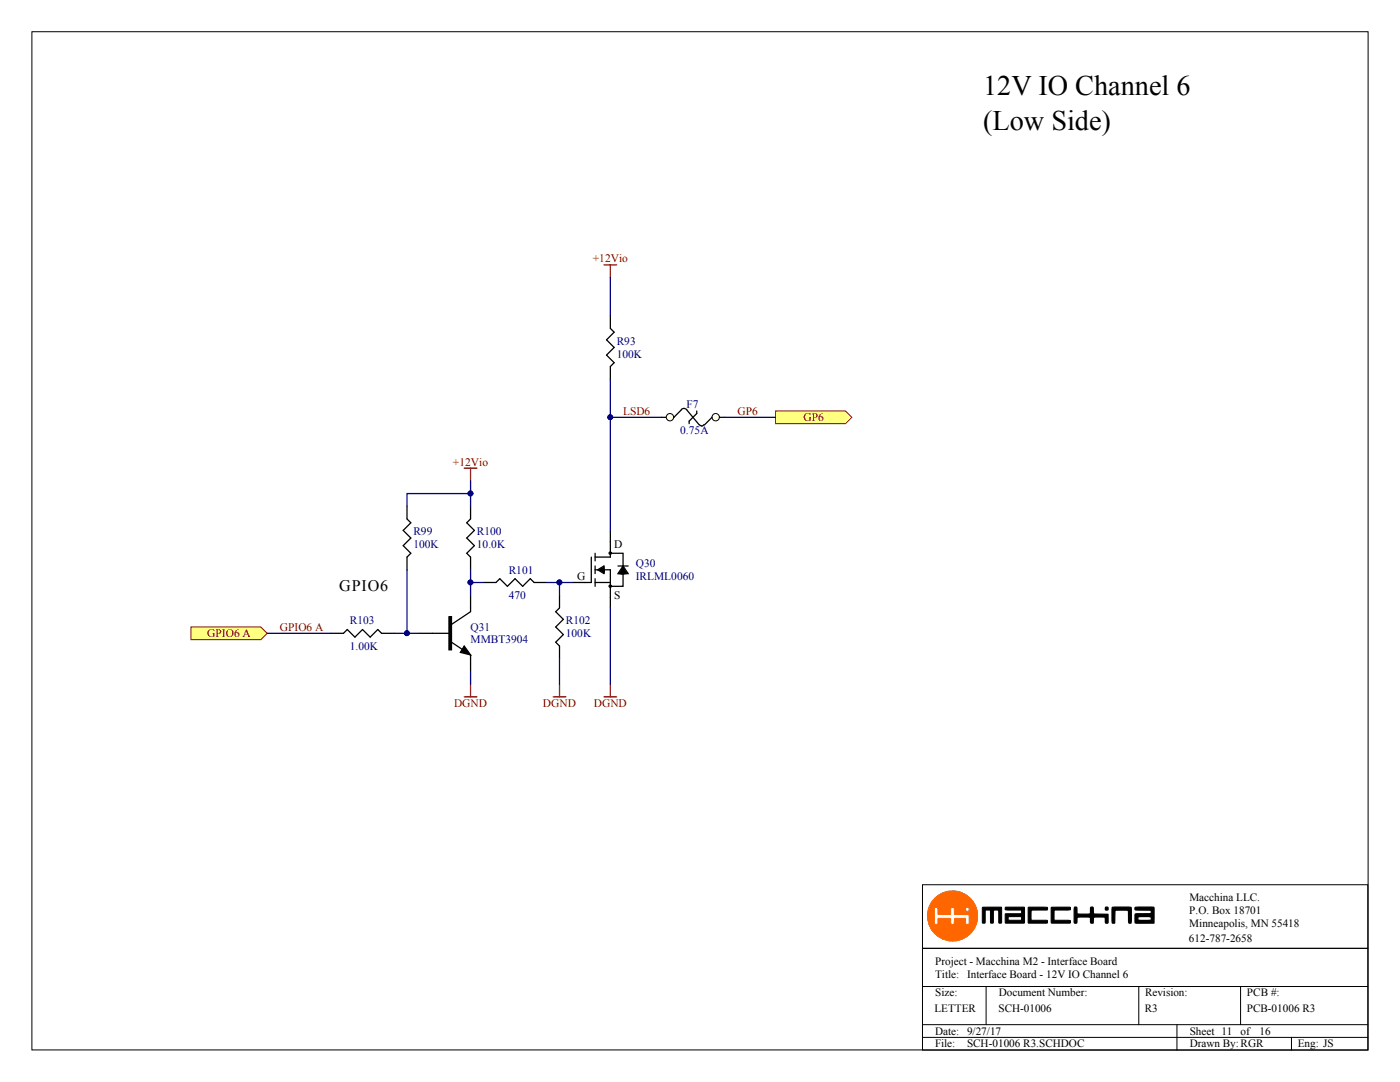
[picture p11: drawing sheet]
<svg xmlns="http://www.w3.org/2000/svg" width="279mm" height="216mm" viewBox="0 0 279 216" stroke-linecap="round" stroke-linejoin="round" font-family="sans-serif">
<path d="M6.4 6.3h266.6v203.2h-266.6zM184.1 176.5h88.9v12.7h-88.9zM184.1 189.2h88.9v20.3h-88.9zM184.1 196.8h88.9M196.8 196.8v7.7M227.3 196.8v7.7M247.6 196.8v7.7M184.1 204.5h88.9M184.1 207h88.9M234.9 204.5v5M257.7 207v2.5" fill="none" stroke="#000" stroke-width=".2"/>
<path d="M185.1 182.8a5 5 0 0 1 10 0 5 5 0 0 1-10 0zM186.5 181.2v2.9l.1 .3 .6-.1v-1l.7-.1 1.8 .1 .1 1.1 .4 .1 .2-.2 .1-1 2.1-.1 .1 1.2h.7v-1.8l-.1-.1h-2.8v-1.3a.4 .4 0 0 0-.5-.1 .4 .4 0 0 0-.3 .4v1h-2.4l-.1-1.3zM192.7 181.5a.4 .4 0 0 0 .8 0 .4 .4 0 0 0-.8 0z" fill="#f60" stroke="#f60" stroke-width=".2"/>
<g fill="#000" stroke="#000" stroke-width=".2">
<path d="M196.1 181h3.7l.1 3.2-.6-.1v-2.4l-.2-.1-.8 .1-.1 2.3a.29 .29 0 0 1-.3 .2 .29 .29 0 0 1-.2-.3v-2.2l-.2-.1h-.8l-.1 .1v2.4l-.5 .1zM205.2 181.1h3.8v.5h-3.1l-.1 .9 .1 1.1h3l.1 .6h-3.7zM209.8 181l3.8 .1v.4l-.2 .1h-2.9l-.1 .1v1.8l.1 .1 3.1 .1v.5h-3.8z"/>
<path d="M200.7 181l3.7 .1v3.1h-3.7v-1.8l3.1-.1 .1-.3-.1-.4-3.1-.1zM201.3 182.9l-.1 .5 .2 .2h2.4l.1-.1-.1-.6z"/>
</g>
<g fill="#000" stroke="#000" stroke-width=".25">
<path d="M214.4 181.1h.5l.1 1.2 1.8 .1h.7l.2-1.3 .4-.1 .2 1.4h2.8v1.7l-.5 .1v-1.1l-.2-.1h-1.8l-.4 .1v1.1h-.5l-.1-1.1-.2-.1a4.8 4.8 0 0 0-2.4 .1l-.1 1-.5 .1zM222 181.1h3.7l.1 .8-.1 2.3h-.4v-.1l-.1-2.4-2-.1-.7 .1v2.5h-.4a2.05 2.05 0 0 1-.2-1.6z"/>
<path d="M226.6 181.1l1.8-.1a2.99 2.99 0 0 1 1.9 .1v3.1h-3.7l-.1-.7a1.19 1.19 0 0 1 .2-1.1l2.9-.1 .2-.5-.2-.2h-3zM227.2 183l-.1 .4 .1 .2a5.3 5.3 0 0 0 2.5-.1l.1-.4-.3-.2z"/>
<circle cx="220.8" cy="181.3" r=".32"/>
</g>
<path d="M121.8 63v2.5l.8 .8-1.6 1.5 1.6 1.5-1.6 1.6 1.6 1.5-.8 .7v2.6M81.2 101v2.6l.8 .7-1.5 1.5 1.5 1.6-1.5 1.5 1.5 1.5-.8 .8v2.5M93.9 101v2.6l-.8 .7 1.6 1.5-1.6 1.6 1.6 1.5-1.6 1.5 .8 .8v2.5M96.4 116.2h2.6l.7-.7 1.6 1.5 1.5-1.5 1.5 1.5 1.5-1.5 .8 .7h2.5M111.7 118.8v2.5l-.8 .8 1.5 1.5-1.5 1.5 1.5 1.5-1.5 1.5 .8 .8v2.5M66 126.4h2.5l.8-.8 1.5 1.5 1.6-1.5 1.5 1.5 1.5-1.5 .8 .8h2.5" fill="none" stroke="#000" stroke-width=".25"/>
<g fill="#ffff80" stroke="#800000" stroke-width=".2">
<path d="M38.1 125.1h14l1.2 1.3-1.2 1.2h-14z" fill-rule="evenodd"/>
<path d="M154.8 82h13.9l1.3 1.3-1.3 1.2h-13.9z" fill-rule="evenodd"/>
</g>
<path d="M120.5 52.9h2.6M121.8 52.9v2.5M92.6 93.4h2.6M93.9 93.4v2.5M92.6 139h2.6M93.9 136.5v2.5M110.4 139h2.5M111.7 136.5v2.5M120.5 139h2.6M121.8 136.5v2.5" fill="none" stroke="#800000" stroke-width=".25"/>
<g fill="none" stroke="#000" stroke-width=".25">
<path d="M132 83.3h2.5M93.9 118.8v3.3l-3.8 2.5M118 111.2v5h-3.8M118.8 116.2h3M118.8 110.4v1.5M118.8 112.9v1.6M118.8 115.5v1.5M118.8 113.7h.5M119.3 113.7l1.2-.8v1.6zM120.5 113.2l-1 .5 1 .5v-.8l-.7 .3 .7 .3v-.3h-.5M120.5 113.7h1.3v7.6M121.8 110.4h2.5v2.5"/>
<path d="M121.8 106.1v5.1h-3M123.3 112.9h2.1M124.3 114.5v2.5h-2.5M124.3 112.9l1.1 1.6h-2.1zM124.3 114v.5h-.2l.2-.8 .3 .8h-.8l.5-1.1 .6 1.1h-1.3l.7-1.3 .8 1.3M83.8 126.4h6.3M89.6 123.1h.5v6.6h-.5zM90.1 128.1l3.8 2.6v3.3"/>
<circle cx="121.8" cy="117" r=".23"/>
<circle cx="121.8" cy="110.4" r=".23"/>
</g>
<g fill="none" stroke="#000080" stroke-width=".25">
<path d="M121.8 75.7v30.4M93.9 98.5h-12.7v2.5M93.9 95.9v5.1M121.8 83.3h10.2M81.2 113.7v12.7M93.9 116.2h2.5M93.9 113.7v5.1M109.1 116.2h5.1M111.7 116.2v2.6M53.3 126.4h12.7M78.7 126.4h5.1M93.9 134v2.5"/>
<path d="M111.7 131.4v5.1M121.8 121.3v15.2"/>
</g>
<g fill="#000080" stroke="#000080" stroke-width=".2">
<circle cx="121.8" cy="83.2" r=".48"/>
<circle cx="111.6" cy="116.2" r=".48"/>
<circle cx="93.9" cy="116.2" r=".48"/>
<circle cx="93.9" cy="98.5" r=".48"/>
<circle cx="81.2" cy="126.3" r=".48"/>
</g>
<path d="M89.6 123.1h.5v6.6h-.5z" fill-rule="evenodd" fill="#000"/>
<path d="M92.6 128.9l1.3 1.8-2-.5z" fill="#000" stroke="#000" stroke-width=".25"/>
<circle cx="133.7" cy="83.2" r=".74" fill="#ffffe8" stroke="#000" stroke-width=".2"/>
<path d="M142.1 83.3h2.5" fill="none" stroke="#000" stroke-width=".25"/>
<circle cx="142.8" cy="83.2" r=".74" fill="#ffffe8" stroke="#000" stroke-width=".2"/>
<path d="M136 81.7l.5-.2 .5 .2M136 81.8l-1.5 1.5M137 81.8l2.6 3M139.1 82v.5l-1.6 1.5v.5M140.5 84.7l-.4 .3-.5-.2M142.1 83.3l-1.5 1.5" fill="none" stroke="#000" stroke-width=".25"/>
<path d="M121.8 55.4v7.6M144.6 83.3h10.2" fill="none" stroke="#000080" stroke-width=".25"/>
<g font-size="5.6">
<text x="196.2" y="19">12V IO Channel 6</text>
<text x="196.2" y="26">(Low Side)</text>
</g>
<text font-size="3.2" x="67.7" y="117.8">GPIO6</text>
<g font-size="2.3" fill="#800000">
<text x="118.3" y="52.3">+12Vio</text>
<text x="124.3" y="82.8">LSD6</text>
<text x="147.2" y="82.8">GP6</text>
<text x="160.4" y="84">GP6</text>
<text x="90.4" y="92.9">+12Vio</text>
<text x="55.9" y="125.9">GPIO6 A</text>
<text x="41.4" y="127.1">GPIO6 A</text>
<text x="90.6" y="141.1">DGND</text>
<text x="108.4" y="141.1">DGND</text>
<text x="118.5" y="141.1">DGND</text>
</g>
<g font-size="2.3" fill="#000080">
<text x="123.1" y="68.8">R93</text>
<text x="123.1" y="71.4">100K</text>
<text x="137" y="81.5">F7</text>
<text x="135.8" y="86.6">0.75A</text>
<text x="82.5" y="106.9">R99</text>
<text x="95.2" y="106.9">R100</text>
<text x="82.5" y="109.4">100K</text>
<text x="95.2" y="109.4">10.0K</text>
<text x="126.9" y="113.2">Q30</text>
<text x="101.5" y="114.5">R101</text>
<text x="101.5" y="119.5">470</text>
<text x="126.9" y="115.7">IRLML0060</text>
<text x="69.8" y="124.6">R103</text>
<text x="93.9" y="125.9">Q31</text>
<text x="112.9" y="124.6">R102</text>
<text x="69.8" y="129.7">1.00K</text>
<text x="93.9" y="128.4">MMBT3904</text>
<text x="112.9" y="127.1">100K</text>
</g>
<g font-size="2.3">
<text x="122.6" y="109.4">D</text>
<text x="115.2" y="115.7">G</text>
<text x="122.6" y="119.5">S</text>
</g>
<g font-size="2.2">
<text x="237.4" y="179.8">Macchina LLC.</text>
<text x="237.3" y="182.3">P.O. Box 18701</text>
<text x="237.3" y="185">Minneapolis, MN 55418</text>
<text x="237.3" y="188">612-787-2658</text>
<text x="186.6" y="195.2">Title: Interface Board - 12V IO Channel 6</text>
<text x="186.6" y="192.5">Project - Macchina M2 - Interface Board</text>
<text x="186.5" y="202">LETTER</text>
<text x="186.6" y="198.8">Size:</text>
<text x="199.3" y="202">SCH-01006</text>
<text x="199.3" y="198.8">Document Number:</text>
<text x="228.5" y="202">R3</text>
<text x="228.5" y="198.8">Revision:</text>
<text x="248.8" y="202">PCB-01006 R3</text>
<text x="248.9" y="198.8">PCB #:</text>
<text x="186.6" y="206.5">Date: 9/27/17</text>
<text x="186.6" y="209">File:</text>
<text x="193" y="209">SCH-01006 R3.SCHDOC</text>
<text x="237.4" y="206.5">Sheet 11</text>
<text x="237.4" y="209">Drawn By:RGR</text>
<text x="247.6" y="206.5">of</text>
<text x="251.4" y="206.5">16</text>
<text x="259" y="209">Eng: JS</text>
</g>
</svg>
